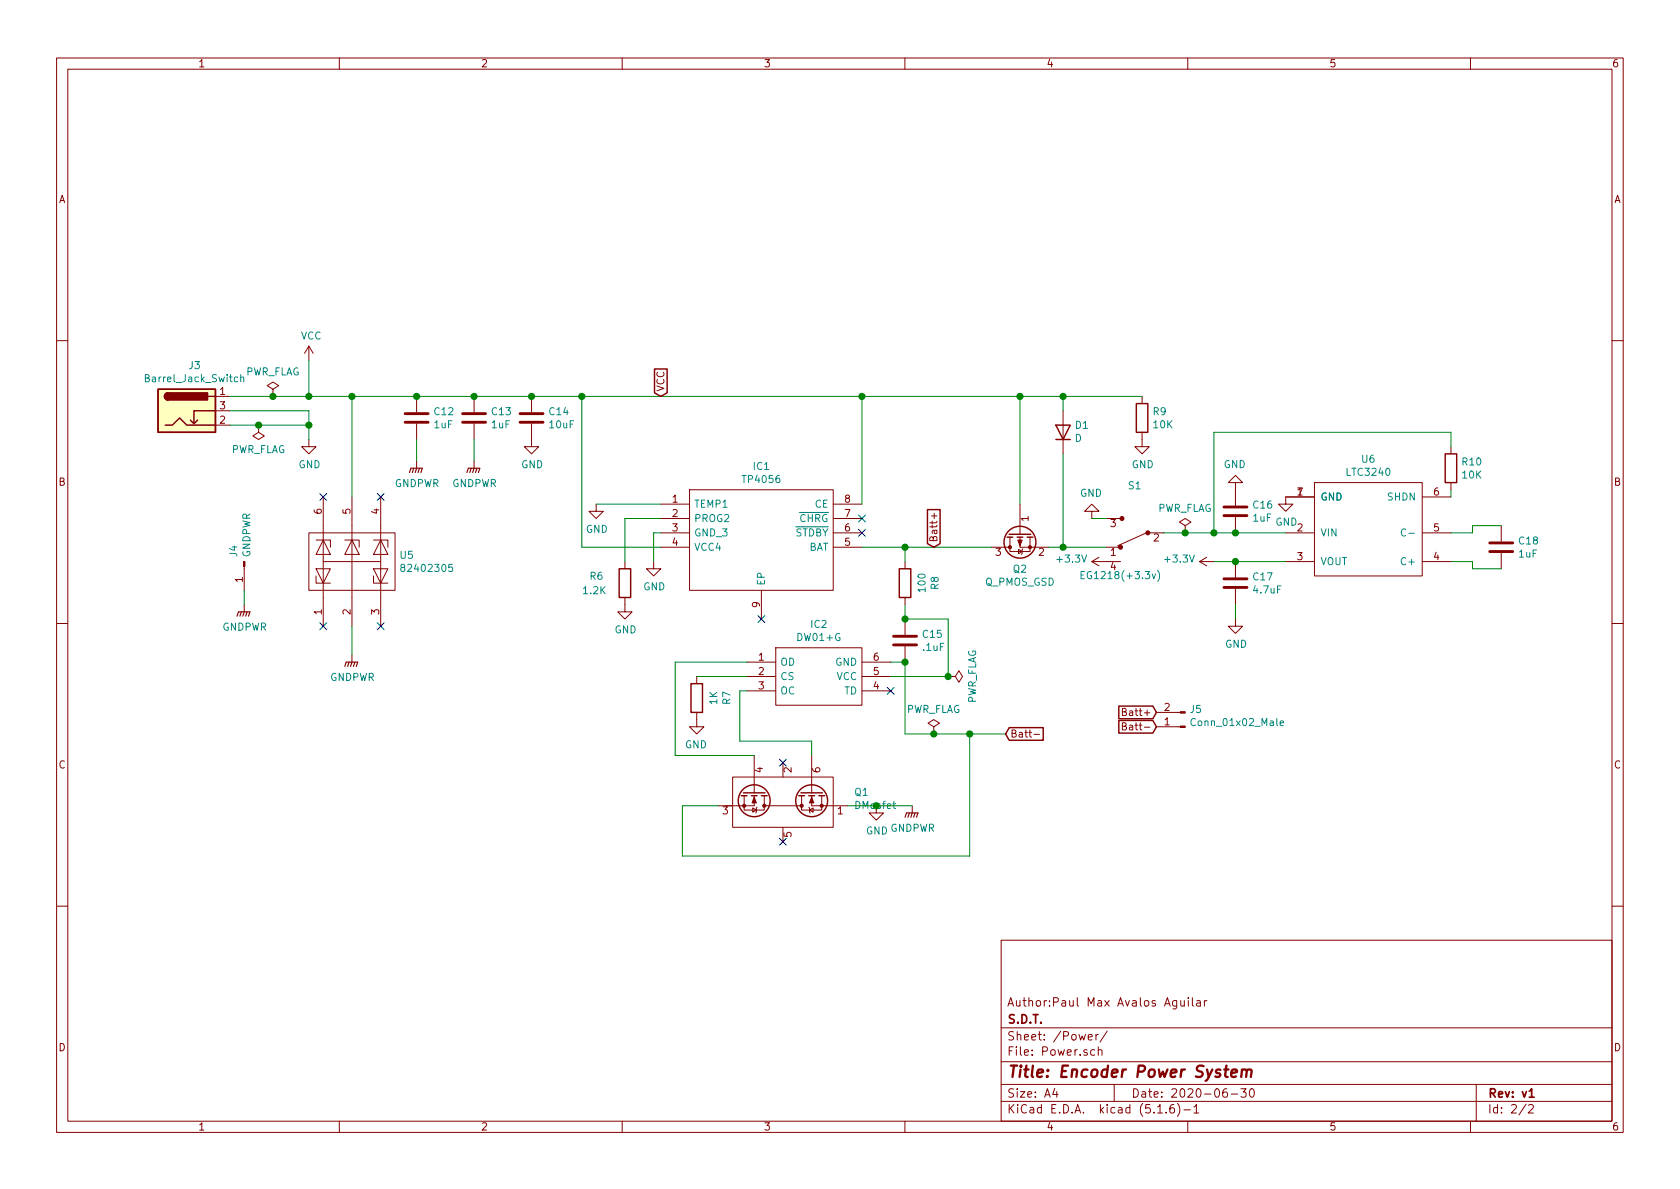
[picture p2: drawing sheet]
EESchema Schematic File Version 4
EELAYER 30 0
EELAYER END
$Descr A4 11693 8268
encoding utf-8
Sheet 2 2
Title "Encoder Power System"
Date "2020-06-30"
Rev "v1"
Comp "S.D.T."
Comment1 "Author:Paul Max Avalos Aguilar"
Comment2 ""
Comment3 ""
Comment4 ""
$EndDescr
Connection ~ 7100 2750
Wire Wire Line
	7100 3500 7100 2750
$Comp
L power:GND #PWR?
U 1 1
P 7950 3050
AR Path="/5F136FFF" Ref="#PWR?"  Part="1" 
AR Path="/5F11DB77/5F136FFF" Ref="#PWR0129"  Part="1" 
F 0 "#PWR0129" H 7950 2800 50  0001 C CNN
F 1 "GND" H 7955 2877 50  0000 C CNN
F 2 "" H 7950 3050 50  0001 C CNN
F 3 "" H 7950 3050 50  0001 C CNN
	1    7950 3050
	1    0    0    -1  
$EndComp
Wire Wire Line
	7600 3600 7700 3600
$Comp
L power:GND #PWR?
U 1 1
P 7600 3600
AR Path="/5F137006" Ref="#PWR?"  Part="1" 
AR Path="/5F11DB77/5F137006" Ref="#PWR0130"  Part="1" 
F 0 "#PWR0130" H 7600 3350 50  0001 C CNN
F 1 "GND" H 7605 3427 50  0000 C CNN
F 2 "" H 7600 3600 50  0001 C CNN
F 3 "" H 7600 3600 50  0001 C CNN
	1    7600 3600
	-1   0    0    1   
$EndComp
$Comp
L power:VCC #PWR?
U 1 1
P 2150 2500
AR Path="/5F13700C" Ref="#PWR?"  Part="1" 
AR Path="/5F11DB77/5F13700C" Ref="#PWR0131"  Part="1" 
F 0 "#PWR0131" H 2150 2350 50  0001 C CNN
F 1 "VCC" H 2167 2673 50  0000 C CNN
F 2 "" H 2150 2500 50  0001 C CNN
F 3 "" H 2150 2500 50  0001 C CNN
	1    2150 2500
	1    0    0    -1  
$EndComp
$Comp
L power:GND #PWR?
U 1 1
P 2150 3050
AR Path="/5F137012" Ref="#PWR?"  Part="1" 
AR Path="/5F11DB77/5F137012" Ref="#PWR0132"  Part="1" 
F 0 "#PWR0132" H 2150 2800 50  0001 C CNN
F 1 "GND" H 2155 2877 50  0000 C CNN
F 2 "" H 2150 3050 50  0001 C CNN
F 3 "" H 2150 3050 50  0001 C CNN
	1    2150 3050
	1    0    0    -1  
$EndComp
Wire Wire Line
	2150 2950 2150 3050
$Comp
L Device:R R?
U 1 1
P 7950 2900
AR Path="/5F137029" Ref="R?"  Part="1" 
AR Path="/5F11DB77/5F137029" Ref="R9"  Part="1" 
F 0 "R9" H 8020 2946 50  0000 L CNN
F 1 "10K" H 8020 2855 50  0000 L CNN
F 2 "Encoder:R_0603_1608Metric_Pad1.05x0.95mm_HandSolder" V 7880 2900 50  0001 C CNN
F 3 "~" H 7950 2900 50  0001 C CNN
	1    7950 2900
	1    0    0    -1  
$EndComp
$Comp
L power:GND #PWR?
U 1 1
P 8950 3450
AR Path="/5F13702F" Ref="#PWR?"  Part="1" 
AR Path="/5F11DB77/5F13702F" Ref="#PWR0133"  Part="1" 
F 0 "#PWR0133" H 8950 3200 50  0001 C CNN
F 1 "GND" H 8955 3277 50  0000 C CNN
F 2 "" H 8950 3450 50  0001 C CNN
F 3 "" H 8950 3450 50  0001 C CNN
	1    8950 3450
	1    0    0    -1  
$EndComp
$Comp
L Device:C C?
U 1 1
P 10450 3800
AR Path="/5F137035" Ref="C?"  Part="1" 
AR Path="/5F11DB77/5F137035" Ref="C18"  Part="1" 
F 0 "C18" H 10565 3846 50  0000 L CNN
F 1 "1uF" H 10565 3755 50  0000 L CNN
F 2 "Encoder:C_0603_1608Metric_Pad1.05x0.95mm_HandSolder" H 10488 3650 50  0001 C CNN
F 3 "~" H 10450 3800 50  0001 C CNN
	1    10450 3800
	1    0    0    -1  
$EndComp
Wire Wire Line
	10450 3650 10250 3650
Wire Wire Line
	10250 3650 10250 3700
Wire Wire Line
	10250 3700 10100 3700
Wire Wire Line
	10100 3900 10250 3900
Wire Wire Line
	10250 3900 10250 3950
Wire Wire Line
	10250 3950 10450 3950
$Comp
L Device:C C?
U 1 1
P 8600 3550
AR Path="/5F137041" Ref="C?"  Part="1" 
AR Path="/5F11DB77/5F137041" Ref="C16"  Part="1" 
F 0 "C16" H 8715 3596 50  0000 L CNN
F 1 "1uF" H 8715 3505 50  0000 L CNN
F 2 "Encoder:C_0603_1608Metric_Pad1.05x0.95mm_HandSolder" H 8638 3400 50  0001 C CNN
F 3 "~" H 8600 3550 50  0001 C CNN
	1    8600 3550
	1    0    0    -1  
$EndComp
$Comp
L Device:C C?
U 1 1
P 8600 4050
AR Path="/5F137047" Ref="C?"  Part="1" 
AR Path="/5F11DB77/5F137047" Ref="C17"  Part="1" 
F 0 "C17" H 8715 4096 50  0000 L CNN
F 1 "4.7uF" H 8715 4005 50  0000 L CNN
F 2 "Encoder:C_0603_1608Metric_Pad1.05x0.95mm_HandSolder" H 8638 3900 50  0001 C CNN
F 3 "~" H 8600 4050 50  0001 C CNN
	1    8600 4050
	1    0    0    -1  
$EndComp
$Comp
L power:GND #PWR?
U 1 1
P 8600 4300
AR Path="/5F13704D" Ref="#PWR?"  Part="1" 
AR Path="/5F11DB77/5F13704D" Ref="#PWR0134"  Part="1" 
F 0 "#PWR0134" H 8600 4050 50  0001 C CNN
F 1 "GND" H 8605 4127 50  0000 C CNN
F 2 "" H 8600 4300 50  0001 C CNN
F 3 "" H 8600 4300 50  0001 C CNN
	1    8600 4300
	1    0    0    -1  
$EndComp
Wire Wire Line
	8950 3900 8600 3900
Wire Wire Line
	8600 4300 8600 4200
Connection ~ 8600 3700
Wire Wire Line
	8600 3700 8950 3700
$Comp
L power:GND #PWR?
U 1 1
P 8600 3400
AR Path="/5F137057" Ref="#PWR?"  Part="1" 
AR Path="/5F11DB77/5F137057" Ref="#PWR0135"  Part="1" 
F 0 "#PWR0135" H 8600 3150 50  0001 C CNN
F 1 "GND" H 8605 3227 50  0000 C CNN
F 2 "" H 8600 3400 50  0001 C CNN
F 3 "" H 8600 3400 50  0001 C CNN
	1    8600 3400
	-1   0    0    1   
$EndComp
Wire Wire Line
	7100 2750 7400 2750
Wire Wire Line
	7300 3800 7400 3800
Wire Wire Line
	7400 2850 7400 2750
Connection ~ 7400 2750
Wire Wire Line
	7400 2750 7950 2750
Wire Wire Line
	8450 3700 8450 3000
Wire Wire Line
	8450 3000 10100 3000
Wire Wire Line
	10100 3000 10100 3100
Wire Wire Line
	8450 3700 8600 3700
$Comp
L Device:R R?
U 1 1
P 10100 3250
AR Path="/5F137066" Ref="R?"  Part="1" 
AR Path="/5F11DB77/5F137066" Ref="R10"  Part="1" 
F 0 "R10" H 10170 3296 50  0000 L CNN
F 1 "10K" H 10170 3205 50  0000 L CNN
F 2 "Encoder:R_0603_1608Metric_Pad1.05x0.95mm_HandSolder" V 10030 3250 50  0001 C CNN
F 3 "~" H 10100 3250 50  0001 C CNN
	1    10100 3250
	1    0    0    -1  
$EndComp
Wire Wire Line
	10100 3400 10100 3450
$Comp
L power:+3.3V #PWR?
U 1 1
P 8450 3900
AR Path="/5F13706D" Ref="#PWR?"  Part="1" 
AR Path="/5F11DB77/5F13706D" Ref="#PWR0136"  Part="1" 
F 0 "#PWR0136" H 8450 3750 50  0001 C CNN
F 1 "+3.3V" V 8465 4028 50  0000 L CNN
F 2 "" H 8450 3900 50  0001 C CNN
F 3 "" H 8450 3900 50  0001 C CNN
	1    8450 3900
	0    -1   -1   0   
$EndComp
Wire Wire Line
	4050 2750 4050 3800
Connection ~ 4050 2750
Wire Wire Line
	4050 2750 3700 2750
Wire Wire Line
	4600 3600 4350 3600
$Comp
L Device:R R?
U 1 1
P 4350 4050
AR Path="/5F137077" Ref="R?"  Part="1" 
AR Path="/5F11DB77/5F137077" Ref="R6"  Part="1" 
F 0 "R6" H 4100 4100 50  0000 L CNN
F 1 "1.2K" H 4050 4000 50  0000 L CNN
F 2 "Encoder:R_0603_1608Metric_Pad1.05x0.95mm_HandSolder" V 4280 4050 50  0001 C CNN
F 3 "~" H 4350 4050 50  0001 C CNN
	1    4350 4050
	1    0    0    -1  
$EndComp
$Comp
L power:GND #PWR?
U 1 1
P 4350 4200
AR Path="/5F13707D" Ref="#PWR?"  Part="1" 
AR Path="/5F11DB77/5F13707D" Ref="#PWR0137"  Part="1" 
F 0 "#PWR0137" H 4350 3950 50  0001 C CNN
F 1 "GND" H 4355 4027 50  0000 C CNN
F 2 "" H 4350 4200 50  0001 C CNN
F 3 "" H 4350 4200 50  0001 C CNN
	1    4350 4200
	1    0    0    -1  
$EndComp
$Comp
L Device:C C?
U 1 1
P 3700 2900
AR Path="/5F137083" Ref="C?"  Part="1" 
AR Path="/5F11DB77/5F137083" Ref="C14"  Part="1" 
F 0 "C14" H 3815 2946 50  0000 L CNN
F 1 "10uF" H 3815 2855 50  0000 L CNN
F 2 "Encoder:C_0603_1608Metric_Pad1.05x0.95mm_HandSolder" H 3738 2750 50  0001 C CNN
F 3 "~" H 3700 2900 50  0001 C CNN
	1    3700 2900
	1    0    0    -1  
$EndComp
Connection ~ 3700 2750
$Comp
L power:GND #PWR?
U 1 1
P 4550 3900
AR Path="/5F13708A" Ref="#PWR?"  Part="1" 
AR Path="/5F11DB77/5F13708A" Ref="#PWR0138"  Part="1" 
F 0 "#PWR0138" H 4550 3650 50  0001 C CNN
F 1 "GND" H 4555 3727 50  0000 C CNN
F 2 "" H 4550 3900 50  0001 C CNN
F 3 "" H 4550 3900 50  0001 C CNN
	1    4550 3900
	1    0    0    -1  
$EndComp
Wire Wire Line
	4550 3900 4550 3700
Wire Wire Line
	4550 3700 4600 3700
NoConn ~ 5300 4300
Wire Wire Line
	6000 3500 6000 2750
Connection ~ 6000 2750
$Comp
L Device:R R?
U 1 1
P 6300 4050
AR Path="/5F1370A0" Ref="R?"  Part="1" 
AR Path="/5F11DB77/5F1370A0" Ref="R8"  Part="1" 
F 0 "R8" V 6507 4050 50  0000 C CNN
F 1 "100" V 6416 4050 50  0000 C CNN
F 2 "Encoder:R_0603_1608Metric_Pad1.05x0.95mm_HandSolder" V 6230 4050 50  0001 C CNN
F 3 "~" H 6300 4050 50  0001 C CNN
	1    6300 4050
	1    0    0    -1  
$EndComp
Wire Wire Line
	6200 4700 6600 4700
Wire Wire Line
	6600 4700 6600 4300
$Comp
L Device:C C?
U 1 1
P 6300 4450
AR Path="/5F1370A8" Ref="C?"  Part="1" 
AR Path="/5F11DB77/5F1370A8" Ref="C15"  Part="1" 
F 0 "C15" H 6415 4496 50  0000 L CNN
F 1 ".1uF" H 6415 4405 50  0000 L CNN
F 2 "Encoder:C_0603_1608Metric_Pad1.05x0.95mm_HandSolder" H 6338 4300 50  0001 C CNN
F 3 "~" H 6300 4450 50  0001 C CNN
	1    6300 4450
	1    0    0    -1  
$EndComp
Wire Wire Line
	6300 4300 6300 4200
Connection ~ 6300 4300
Wire Wire Line
	6300 4300 6600 4300
Wire Wire Line
	6300 4600 6200 4600
NoConn ~ 6200 4800
Wire Wire Line
	5200 4600 4700 4600
Wire Wire Line
	4700 4600 4700 5250
Wire Wire Line
	4700 5250 5250 5250
$Comp
L Device:R R?
U 1 1
P 4850 4850
AR Path="/5F1370BC" Ref="R?"  Part="1" 
AR Path="/5F11DB77/5F1370BC" Ref="R7"  Part="1" 
F 0 "R7" V 5057 4850 50  0000 C CNN
F 1 "1K" V 4966 4850 50  0000 C CNN
F 2 "Encoder:R_0603_1608Metric_Pad1.05x0.95mm_HandSolder" V 4780 4850 50  0001 C CNN
F 3 "~" H 4850 4850 50  0001 C CNN
	1    4850 4850
	1    0    0    -1  
$EndComp
Wire Wire Line
	5200 4700 4850 4700
$Comp
L power:GND #PWR?
U 1 1
P 4850 5000
AR Path="/5F1370C3" Ref="#PWR?"  Part="1" 
AR Path="/5F11DB77/5F1370C3" Ref="#PWR0139"  Part="1" 
F 0 "#PWR0139" H 4850 4750 50  0001 C CNN
F 1 "GND" H 4855 4827 50  0000 C CNN
F 2 "" H 4850 5000 50  0001 C CNN
F 3 "" H 4850 5000 50  0001 C CNN
	1    4850 5000
	-1   0    0    -1  
$EndComp
Wire Wire Line
	4050 3800 4600 3800
Wire Wire Line
	6300 3900 6300 3800
Connection ~ 6300 3800
Wire Wire Line
	2150 2950 2150 2850
Wire Wire Line
	2150 2850 1600 2850
Connection ~ 2150 2950
Connection ~ 2150 2750
$Comp
L power:GND #PWR?
U 1 1
P 3700 3050
AR Path="/5F1370E3" Ref="#PWR?"  Part="1" 
AR Path="/5F11DB77/5F1370E3" Ref="#PWR0140"  Part="1" 
F 0 "#PWR0140" H 3700 2800 50  0001 C CNN
F 1 "GND" H 3705 2877 50  0000 C CNN
F 2 "" H 3700 3050 50  0001 C CNN
F 3 "" H 3700 3050 50  0001 C CNN
	1    3700 3050
	1    0    0    -1  
$EndComp
Wire Wire Line
	7700 3800 7400 3800
Connection ~ 7400 3800
$Comp
L power:GND #PWR?
U 1 1
P 4150 3500
AR Path="/5F1370F4" Ref="#PWR?"  Part="1" 
AR Path="/5F11DB77/5F1370F4" Ref="#PWR0141"  Part="1" 
F 0 "#PWR0141" H 4150 3250 50  0001 C CNN
F 1 "GND" H 4155 3327 50  0000 C CNN
F 2 "" H 4150 3500 50  0001 C CNN
F 3 "" H 4150 3500 50  0001 C CNN
	1    4150 3500
	1    0    0    -1  
$EndComp
Wire Wire Line
	4600 3500 4150 3500
Wire Wire Line
	4350 3600 4350 3900
Wire Wire Line
	6000 2750 7100 2750
$Comp
L Encoder:Q_PMOS_GSD Q?
U 1 1
P 7100 3750
AR Path="/5F1370FD" Ref="Q?"  Part="1" 
AR Path="/5F11DB77/5F1370FD" Ref="Q2"  Part="1" 
F 0 "Q2" H 7100 3550 50  0000 C CNN
F 1 "Q_PMOS_GSD" H 7100 3459 50  0000 C CNN
F 2 "Encoder:SOT-23" V 7300 3600 50  0001 C CNN
F 3 "~" V 7100 3800 50  0001 C CNN
	1    7100 3750
	1    0    0    -1  
$EndComp
$Comp
L Device:D D?
U 1 1
P 7400 3000
AR Path="/5F137103" Ref="D?"  Part="1" 
AR Path="/5F11DB77/5F137103" Ref="D1"  Part="1" 
F 0 "D1" V 7446 2921 50  0000 R CNN
F 1 "D" V 7355 2921 50  0000 R CNN
F 2 "Encoder:D_SMA" H 7400 3000 50  0001 C CNN
F 3 "~" H 7400 3000 50  0001 C CNN
	1    7400 3000
	0    -1   -1   0   
$EndComp
Wire Wire Line
	7400 3150 7400 3800
Wire Wire Line
	2150 2750 2450 2750
$Comp
L Device:C C?
U 1 1
P 2900 2900
AR Path="/5F13710D" Ref="C?"  Part="1" 
AR Path="/5F11DB77/5F13710D" Ref="C12"  Part="1" 
F 0 "C12" H 3015 2946 50  0000 L CNN
F 1 "1uF" H 3015 2855 50  0000 L CNN
F 2 "Encoder:C_0603_1608Metric_Pad1.05x0.95mm_HandSolder" H 2938 2750 50  0001 C CNN
F 3 "~" H 2900 2900 50  0001 C CNN
	1    2900 2900
	1    0    0    -1  
$EndComp
Connection ~ 2900 2750
Wire Wire Line
	3300 3050 3300 3200
$Comp
L power:GNDPWR #PWR?
U 1 1
P 3300 3200
AR Path="/5F137115" Ref="#PWR?"  Part="1" 
AR Path="/5F11DB77/5F137115" Ref="#PWR0142"  Part="1" 
F 0 "#PWR0142" H 3300 3000 50  0001 C CNN
F 1 "GNDPWR" H 3304 3046 50  0000 C CNN
F 2 "" H 3300 3150 50  0001 C CNN
F 3 "" H 3300 3150 50  0001 C CNN
	1    3300 3200
	1    0    0    -1  
$EndComp
$Comp
L power:GNDPWR #PWR?
U 1 1
P 2450 4550
AR Path="/5F13711B" Ref="#PWR?"  Part="1" 
AR Path="/5F11DB77/5F13711B" Ref="#PWR0143"  Part="1" 
F 0 "#PWR0143" H 2450 4350 50  0001 C CNN
F 1 "GNDPWR" H 2454 4396 50  0000 C CNN
F 2 "" H 2450 4500 50  0001 C CNN
F 3 "" H 2450 4500 50  0001 C CNN
	1    2450 4550
	1    0    0    -1  
$EndComp
$Comp
L Connector:Barrel_Jack_Switch J?
U 1 1
P 1300 2850
AR Path="/5F137121" Ref="J?"  Part="1" 
AR Path="/5F11DB77/5F137121" Ref="J3"  Part="1" 
F 0 "J3" H 1355 3167 50  0000 C CNN
F 1 "Barrel_Jack_Switch" H 1355 3076 50  0000 C CNN
F 2 "Encoder:BarrelJack_Horizontal" H 1350 2810 50  0001 C CNN
F 3 "~" H 1350 2810 50  0001 C CNN
	1    1300 2850
	1    0    0    -1  
$EndComp
Wire Wire Line
	2900 2750 3300 2750
NoConn ~ 2250 3450
NoConn ~ 2650 3450
$Comp
L Device:C C?
U 1 1
P 3300 2900
AR Path="/5F13712C" Ref="C?"  Part="1" 
AR Path="/5F11DB77/5F13712C" Ref="C13"  Part="1" 
F 0 "C13" H 3415 2946 50  0000 L CNN
F 1 "1uF" H 3415 2855 50  0000 L CNN
F 2 "Encoder:C_0603_1608Metric_Pad1.05x0.95mm_HandSolder" H 3338 2750 50  0001 C CNN
F 3 "~" H 3300 2900 50  0001 C CNN
	1    3300 2900
	1    0    0    -1  
$EndComp
Connection ~ 3300 2750
Wire Wire Line
	2900 3050 2900 3200
$Comp
L power:GNDPWR #PWR?
U 1 1
P 2900 3200
AR Path="/5F137134" Ref="#PWR?"  Part="1" 
AR Path="/5F11DB77/5F137134" Ref="#PWR0144"  Part="1" 
F 0 "#PWR0144" H 2900 3000 50  0001 C CNN
F 1 "GNDPWR" H 2904 3046 50  0000 C CNN
F 2 "" H 2900 3150 50  0001 C CNN
F 3 "" H 2900 3150 50  0001 C CNN
	1    2900 3200
	1    0    0    -1  
$EndComp
Wire Wire Line
	6300 4600 6300 5100
Wire Wire Line
	6300 5100 6500 5100
Connection ~ 6300 4600
Connection ~ 6750 5100
$Comp
L Connector:Conn_01x01_Male J?
U 1 1
P 1700 3900
AR Path="/5F13713F" Ref="J?"  Part="1" 
AR Path="/5F11DB77/5F13713F" Ref="J4"  Part="1" 
F 0 "J4" H 1673 3830 50  0000 R CNN
F 1 "GNDPWR" H 1673 3921 50  0000 R CNN
F 2 "Encoder:PinHeader_1x01_P2.54mm_Vertical" H 1700 3900 50  0001 C CNN
F 3 "~" H 1700 3900 50  0001 C CNN
	1    1700 3900
	0    1    1    0   
$EndComp
$Comp
L power:GNDPWR #PWR?
U 1 1
P 1700 4200
AR Path="/5F137145" Ref="#PWR?"  Part="1" 
AR Path="/5F11DB77/5F137145" Ref="#PWR0145"  Part="1" 
F 0 "#PWR0145" H 1700 4000 50  0001 C CNN
F 1 "GNDPWR" H 1704 4046 50  0000 C CNN
F 2 "" H 1700 4150 50  0001 C CNN
F 3 "" H 1700 4150 50  0001 C CNN
	1    1700 4200
	1    0    0    -1  
$EndComp
$Comp
L Encoder:LTC3240 U?
U 1 1
P 9500 3750
AR Path="/5F13714B" Ref="U?"  Part="1" 
AR Path="/5F11DB77/5F13714B" Ref="U6"  Part="1" 
F 0 "U6" H 9525 4315 50  0000 C CNN
F 1 "LTC3240" H 9525 4224 50  0000 C CNN
F 2 "Encoder:DFN-6_DC" H 9500 3750 50  0001 C CNN
F 3 "" H 9500 3750 50  0001 C CNN
	1    9500 3750
	1    0    0    -1  
$EndComp
Wire Wire Line
	3300 2750 3700 2750
Wire Wire Line
	2450 3450 2450 2750
Connection ~ 2450 2750
Wire Wire Line
	2450 2750 2900 2750
NoConn ~ 6000 3600
NoConn ~ 6000 3700
Wire Wire Line
	5200 4800 5150 4800
Wire Wire Line
	5150 4800 5150 5150
Wire Wire Line
	5150 5150 5650 5150
Wire Wire Line
	5000 5600 4750 5600
Wire Wire Line
	4750 5600 4750 5950
Wire Wire Line
	4750 5950 6750 5950
$Comp
L power:GND #PWR?
U 1 1
P 6100 5600
AR Path="/5F137162" Ref="#PWR?"  Part="1" 
AR Path="/5F11DB77/5F137162" Ref="#PWR0146"  Part="1" 
F 0 "#PWR0146" H 6100 5350 50  0001 C CNN
F 1 "GND" H 6105 5427 50  0000 C CNN
F 2 "" H 6100 5600 50  0001 C CNN
F 3 "" H 6100 5600 50  0001 C CNN
	1    6100 5600
	1    0    0    -1  
$EndComp
$Comp
L power:GNDPWR #PWR?
U 1 1
P 6350 5600
AR Path="/5F137168" Ref="#PWR?"  Part="1" 
AR Path="/5F11DB77/5F137168" Ref="#PWR0147"  Part="1" 
F 0 "#PWR0147" H 6350 5400 50  0001 C CNN
F 1 "GNDPWR" H 6354 5446 50  0000 C CNN
F 2 "" H 6350 5550 50  0001 C CNN
F 3 "" H 6350 5550 50  0001 C CNN
	1    6350 5600
	1    0    0    -1  
$EndComp
NoConn ~ 5450 5850
NoConn ~ 5450 5300
Wire Wire Line
	6750 5100 6750 5950
Wire Wire Line
	5650 5150 5650 5250
Wire Wire Line
	2450 4350 2450 4550
Connection ~ 8450 3700
Wire Wire Line
	8600 3900 8450 3900
Connection ~ 8600 3900
Wire Wire Line
	6000 3800 6300 3800
NoConn ~ 2650 4350
NoConn ~ 2250 4350
Wire Wire Line
	1600 2750 1900 2750
$Comp
L Encoder:82402305 U5
U 1 1
P 2450 3800
F 0 "U5" H 2778 3746 50  0000 L CNN
F 1 "82402305" H 2778 3655 50  0000 L CNN
F 2 "Encoder:Sot-23(6)" H 2450 3300 50  0001 C CNN
F 3 "" H 2450 3300 50  0001 C CNN
	1    2450 3800
	1    0    0    -1  
$EndComp
Wire Wire Line
	2150 2500 2150 2750
$Comp
L power:PWR_FLAG #FLG0101
U 1 1
P 1900 2750
F 0 "#FLG0101" H 1900 2825 50  0001 C CNN
F 1 "PWR_FLAG" H 1900 2923 50  0000 C CNN
F 2 "" H 1900 2750 50  0001 C CNN
F 3 "~" H 1900 2750 50  0001 C CNN
	1    1900 2750
	1    0    0    -1  
$EndComp
Connection ~ 1900 2750
Wire Wire Line
	1900 2750 2150 2750
$Comp
L Encoder:TP4056 IC1
U 1 1
P 4600 3500
F 0 "IC1" H 5300 3765 50  0000 C CNN
F 1 "TP4056" H 5300 3674 50  0000 C CNN
F 2 "Encoder:Sop(8)" H 5850 3600 50  0001 L CNN
F 3 "https://dlnmh9ip6v2uc.cloudfront.net/datasheets/Prototyping/TP4056.pdf" H 5850 3500 50  0001 L CNN
F 4 "1A Standalone Linear Li-lon Battery Charger, SOP-8" H 5850 3400 50  0001 L CNN "Description"
F 5 "1.75" H 5850 3300 50  0001 L CNN "Height"
F 6 "NanJing Top Power" H 5850 3200 50  0001 L CNN "Manufacturer_Name"
F 7 "TP4056" H 5850 3100 50  0001 L CNN "Manufacturer_Part_Number"
	1    4600 3500
	1    0    0    -1  
$EndComp
Connection ~ 6100 5600
Wire Wire Line
	6100 5600 6350 5600
Wire Wire Line
	8100 3700 8250 3700
Wire Wire Line
	8250 3700 8450 3700
Connection ~ 8250 3700
$Comp
L power:PWR_FLAG #FLG0104
U 1 1
P 8250 3700
F 0 "#FLG0104" H 8250 3775 50  0001 C CNN
F 1 "PWR_FLAG" H 8250 3873 50  0000 C CNN
F 2 "" H 8250 3700 50  0001 C CNN
F 3 "~" H 8250 3700 50  0001 C CNN
	1    8250 3700
	-1   0    0    -1  
$EndComp
Wire Wire Line
	6750 5100 7000 5100
Wire Wire Line
	1700 4100 1700 4200
Wire Wire Line
	1600 2950 1800 2950
$Comp
L Encoder:DW01+G IC2
U 1 1
P 5200 4600
F 0 "IC2" H 5700 4865 50  0000 C CNN
F 1 "DW01+G" H 5700 4774 50  0000 C CNN
F 2 "Encoder:Sot-23(6)" H 6050 4700 50  0001 L CNN
F 3 "https://datasheet.lcsc.com/szlcsc/Fortune-Semicon-DW01-G_C14213.pdf" H 6050 4600 50  0001 L CNN
F 4 "One Cell Lithium-ion/Polymer Battery Protection IC" H 6050 4500 50  0001 L CNN "Description"
F 5 "1.45" H 6050 4400 50  0001 L CNN "Height"
F 6 "fortune" H 6050 4300 50  0001 L CNN "Manufacturer_Name"
F 7 "DW01+G" H 6050 4200 50  0001 L CNN "Manufacturer_Part_Number"
	1    5200 4600
	1    0    0    -1  
$EndComp
Wire Wire Line
	5900 5600 6100 5600
$Comp
L power:PWR_FLAG #FLG0103
U 1 1
P 6600 4700
F 0 "#FLG0103" H 6600 4775 50  0001 C CNN
F 1 "PWR_FLAG" H 6600 4873 50  0000 C CNN
F 2 "" H 6600 4700 50  0001 C CNN
F 3 "~" H 6600 4700 50  0001 C CNN
	1    6600 4700
	0    1    -1   0   
$EndComp
Connection ~ 6600 4700
$Comp
L power:PWR_FLAG #FLG0105
U 1 1
P 1800 2950
F 0 "#FLG0105" H 1800 3025 50  0001 C CNN
F 1 "PWR_FLAG" H 1800 3123 50  0000 C CNN
F 2 "" H 1800 2950 50  0001 C CNN
F 3 "~" H 1800 2950 50  0001 C CNN
	1    1800 2950
	1    0    0    1   
$EndComp
Connection ~ 1800 2950
Wire Wire Line
	1800 2950 2150 2950
Text GLabel 6500 3800 1    50   Input ~ 0
Batt+
Wire Wire Line
	4050 2750 6000 2750
Text GLabel 4600 2750 1    50   Input ~ 0
VCC
$Comp
L Connector:Conn_01x02_Male J5
U 1 1
P 8250 5050
F 0 "J5" H 8222 4932 50  0000 R CNN
F 1 "Conn_01x02_Male" H 8222 5023 50  0000 R CNN
F 2 "Encoder:PinHeader_1x02_P2.54mm_Vertical" H 8250 5050 50  0001 C CNN
F 3 "~" H 8250 5050 50  0001 C CNN
	1    8250 5050
	-1   0    0    1   
$EndComp
Wire Wire Line
	6300 3800 6900 3800
Text GLabel 7000 5100 2    50   Input ~ 0
Batt-
Text GLabel 8050 5050 0    50   Input ~ 0
Batt-
Text GLabel 8050 4950 0    50   Input ~ 0
Batt+
$Comp
L Encoder:DMosfet Q1
U 1 1
P 5450 5600
F 0 "Q1" H 5944 5696 50  0000 L CNN
F 1 "DMosfet" H 5944 5605 50  0000 L CNN
F 2 "Encoder:Sot-23(6)" V 5350 5500 50  0001 C CNN
F 3 "~" V 5250 5700 50  0001 C CNN
	1    5450 5600
	1    0    0    -1  
$EndComp
$Comp
L power:PWR_FLAG #FLG0106
U 1 1
P 6500 5100
F 0 "#FLG0106" H 6500 5175 50  0001 C CNN
F 1 "PWR_FLAG" H 6500 5273 50  0000 C CNN
F 2 "" H 6500 5100 50  0001 C CNN
F 3 "~" H 6500 5100 50  0001 C CNN
	1    6500 5100
	-1   0    0    -1  
$EndComp
Connection ~ 6500 5100
Wire Wire Line
	6500 5100 6750 5100
$Comp
L Encoder:EG1218(+3.3v) S1
U 1 1
P 7900 3700
F 0 "S1" H 7900 3375 50  0000 C CNN
F 1 "EG1218(+3.3v)" H 8000 4000 50  0000 C CNN
F 2 "Encoder:PinHeader_1x04_P2.54mm_Vertical" H 8100 3900 50  0001 L CNN
F 3 "http://spec_sheets.e-switch.com/specs/P040040.pdf" H 8100 4000 60  0001 L CNN
F 4 "EG1903-ND" H 8100 4100 60  0001 L CNN "Digi-Key_PN"
F 5 "EG1218" H 8100 4200 60  0001 L CNN "MPN"
F 6 "Switches" H 8100 4300 60  0001 L CNN "Category"
F 7 "Slide Switches" H 8100 4400 60  0001 L CNN "Family"
F 8 "http://spec_sheets.e-switch.com/specs/P040040.pdf" H 8100 4500 60  0001 L CNN "DK_Datasheet_Link"
F 9 "/product-detail/en/e-switch/EG1218/EG1903-ND/101726" H 8100 4600 60  0001 L CNN "DK_Detail_Page"
F 10 "SWITCH SLIDE SPDT 200MA 30V" H 8100 4700 60  0001 L CNN "Description"
F 11 "E-Switch" H 8100 4800 60  0001 L CNN "Manufacturer"
F 12 "Active" H 8100 4900 60  0001 L CNN "Status"
	1    7900 3700
	-1   0    0    1   
$EndComp
$Comp
L power:+3.3V #PWR?
U 1 1
P 7700 3900
AR Path="/5F08D5F0" Ref="#PWR?"  Part="1" 
AR Path="/5F11DB77/5F08D5F0" Ref="#PWR0101"  Part="1" 
F 0 "#PWR0101" H 7700 3750 50  0001 C CNN
F 1 "+3.3V" V 7715 4028 50  0000 L CNN
F 2 "" H 7700 3900 50  0001 C CNN
F 3 "" H 7700 3900 50  0001 C CNN
	1    7700 3900
	0    -1   -1   0   
$EndComp
$EndSCHEMATC
